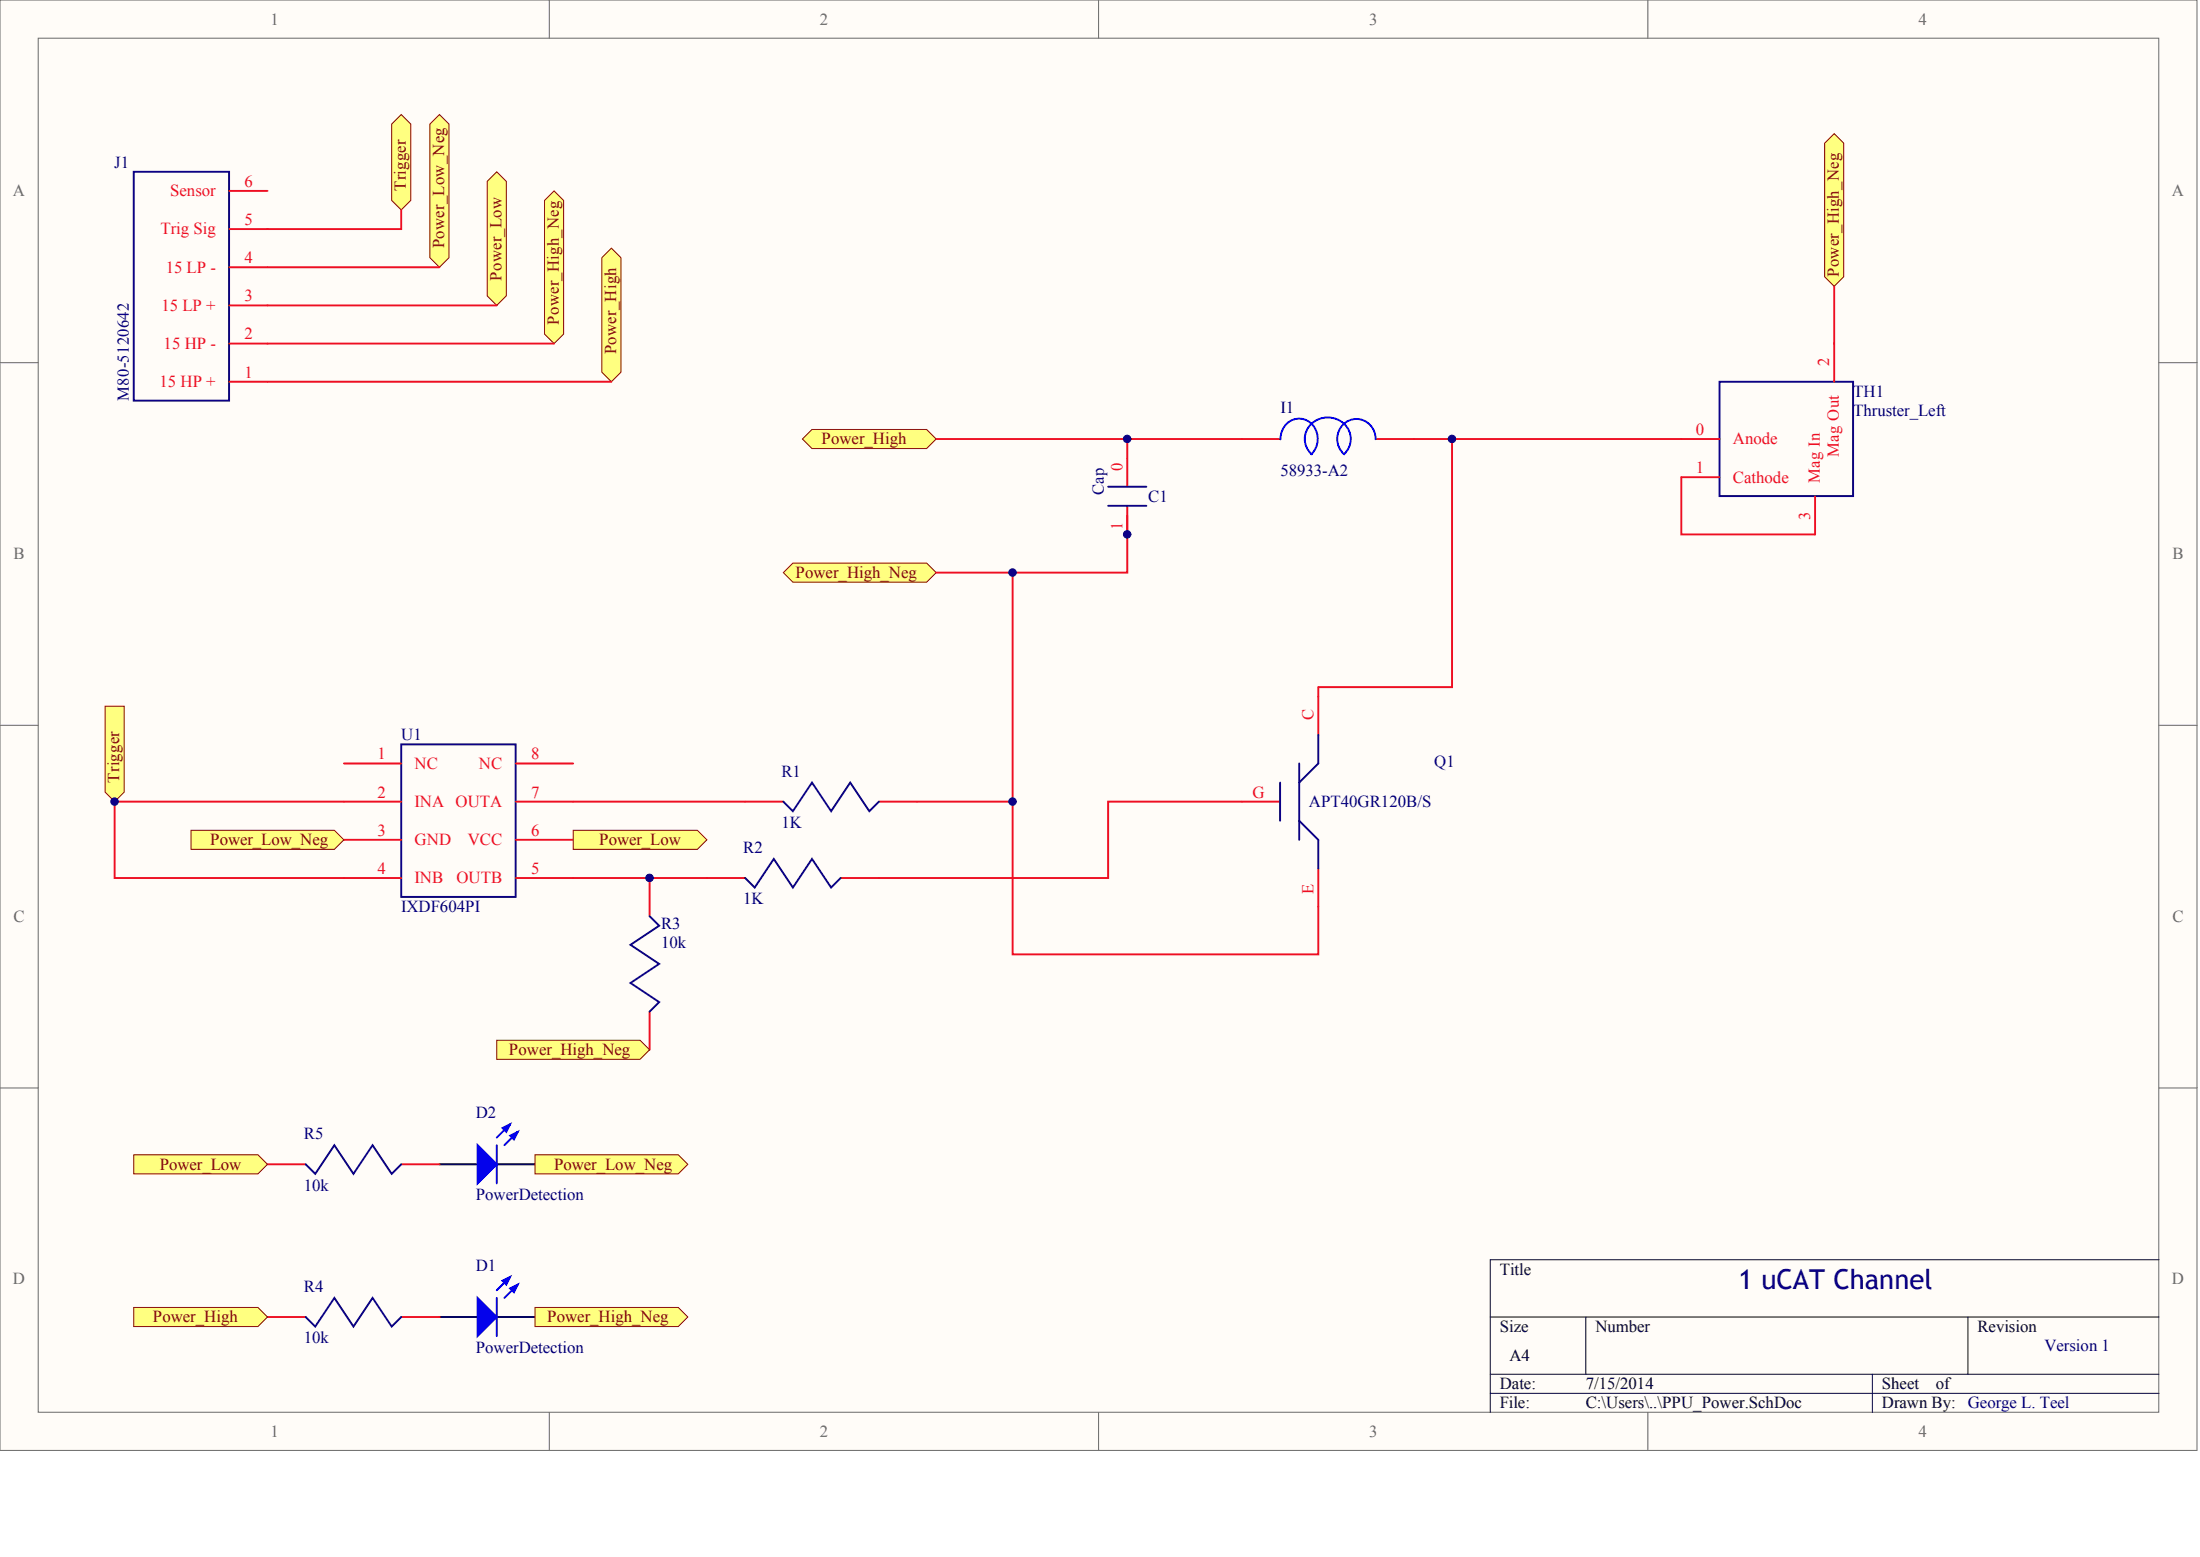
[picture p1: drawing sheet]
<svg xmlns="http://www.w3.org/2000/svg" width="840mm" height="594mm" viewBox="0 0 840 594" stroke-linecap="round" stroke-linejoin="round" font-family="sans-serif">
<g fill="#fffcf8" stroke="#696969" stroke-width=".38">
<path d="M0 0h838.5v553.4h-838.5z"/>
<path d="M14.6 14.6h809.3v524.2h-809.3z"/>
</g>
<path d="M209.6 0v14.6M419.3 0v14.6M628.9 0v14.6M0 138.4h14.6M824 138.4h14.5M0 276.7h14.6M824 276.7h14.5M0 415.1h14.6M824 415.1h14.5M209.6 538.9v14.6M419.3 538.9v14.6M628.9 538.9v14.6" fill="none" stroke="#696969" stroke-width=".38"/>
<path d="M824 480.7h-255.3v58.2M568.7 502.5h255.3M605.2 502.5v21.9M751 502.5v21.9M568.7 524.4h255.3M568.7 531.6h255.3M714.6 524.4v14.5" fill="none" stroke="#000" stroke-width=".38"/>
<g fill="none" stroke="#0c0087" stroke-width=".73">
<path d="M51 65.6h36.4v87.3h-36.4zM656.2 145.7h51v43.6h-51zM422.9 185.7h14.6M422.9 193h14.6M153.1 284h43.7v58.2h-43.7zM488.5 298.6v14.6M495.8 291.3v29.1M503.1 280.4v10.9l-7.3 7.3M299 305.9l3.6 3.6 7.3-10.9 7.3 10.9 7.3-10.9 7.3 10.9 3.6-3.6M495.8 313.2l7.3 7.2v11M284.4 335l3.6 3.7 7.3-11 7.3 11 7.3-11 7.3 11 3.6-3.7M247.9 349.6l3.7 3.6-11 7.3 11 7.3-11 7.3 11 7.2-3.7 3.7"/>
<path d="M116.7 502.5l3.6 3.6 7.3-10.9 7.3 10.9 7.3-10.9 7.3 10.9 3.6-3.6"/>
</g>
<g fill="none" stroke="#ee0e22" stroke-width=".73">
<path d="M87.5 72.8h14.6M87.5 87.4h14.6M87.5 116.5h14.6M87.5 102h14.6M87.5 131.1h14.6M700 131.1v14.6M87.5 145.7h14.6M430.2 174.8v10.9M641.7 167.5h14.5M430.2 193v10.9M641.7 182.1h14.5M692.7 189.4v14.5"/>
<path d="M503.1 265.8v14.6M131.2 291.3h21.9M196.9 291.3h21.8M131.2 305.9h21.9M196.9 305.9h21.8M284.4 305.9h14.6M335.4 305.9h14.6M474 305.9h14.5M131.2 320.4h21.9M131.2 335h21.9M196.9 320.4h21.8M196.9 335h21.8"/>
<path d="M247.9 335v14.6M269.8 335h14.6M320.8 335h14.6M503.1 331.4v14.5M247.9 386v14.6M102.1 502.5h14.6M153.1 502.5h14.6"/>
</g>
<path d="M167.7 502.5h14.6M189.6 502.5h14.6" fill="none" stroke="#000" stroke-width=".73"/>
<g fill="#00f" stroke="#00f" stroke-width=".73">
<path d="M182.3 495.2l7.3 7.3-7.3 7.3z"/>
<path d="M194.7 491.6l2.9-1.5-1.5 2.9z"/>
<path d="M191.8 488.7l2.9-1.5-1.5 2.9z"/>
</g>
<path d="M189.6 495.2v14.6M194.7 487.2l-5.1 5.1M197.6 490.1l-5.1 5.1" fill="none" stroke="#00f" stroke-width=".73"/>
<g fill="#ffff80" stroke="#800000" stroke-width=".38">
<path d="M185.9 69.2l3.7-3.6 3.6 3.6v43.7l-3.6 3.6-3.7-3.6z" fill-rule="evenodd"/>
<path d="M229.7 98.3l3.6-3.6 3.7 3.6v43.7l-3.7 3.7-3.6-3.7z" fill-rule="evenodd"/>
<path d="M207.8 76.5l3.7-3.7 3.6 3.7v51l-3.6 3.6-3.7-3.6z" fill-rule="evenodd"/>
<path d="M149.5 47.3l3.6-3.6 3.7 3.6v29.2l-3.7 3.6-3.6-3.6z" fill-rule="evenodd"/>
<path d="M72.9 316.8h54.7l3.6 3.6-3.6 3.7h-54.7z" fill-rule="evenodd"/>
<path d="M40.1 269.5h7.3v32.7l-3.7 3.7-3.6-3.7z" fill-rule="evenodd"/>
</g>
<path d="M153.1 80.1v7.3h-51M131.2 305.9h-87.5v29.1h87.5" fill="none" stroke="#ee0e22" stroke-width=".73"/>
<path d="M164.1 47.3l3.6-3.6 3.7 3.6v51l-3.7 3.7-3.6-3.7z" fill-rule="evenodd" fill="#ffff80" stroke="#800000" stroke-width=".38"/>
<path d="M102.1 102h65.6M102.1 116.5h87.5M102.1 131.1h109.4M102.1 145.7h131.2M218.7 305.9h65.7M218.7 335h51.1" fill="none" stroke="#ee0e22" stroke-width=".73"/>
<g fill="#ffff80" stroke="#800000" stroke-width=".38">
<path d="M218.7 316.8h47.4l3.7 3.6-3.7 3.7h-47.4z" fill-rule="evenodd"/>
<path d="M189.6 396.9h54.7l3.6 3.7-3.6 3.6h-54.7z" fill-rule="evenodd"/>
<path d="M204.2 498.9h54.7l3.6 3.6-3.6 3.6h-54.7z" fill-rule="evenodd"/>
<path d="M51 498.9h47.4l3.7 3.6-3.7 3.6h-47.4z" fill-rule="evenodd"/>
</g>
<path d="M474 167.5h14.5M525 167.5h14.6M102.1 444.2h14.6M153.1 444.2h14.6" fill="none" stroke="#ee0e22" stroke-width=".73"/>
<path d="M488.7 167.7a7.1 7.1 0 0 1 7-8 7.1 7.1 0 0 1 7.2 7.8l-.1 1.1a8 8 0 0 1-2.4 4.7M512.9 173.3a8.1 8.1 0 0 0 1.9-9.2 8.1 8.1 0 0 0-8-4.8 8.1 8.1 0 0 0-8.1 4.8 8.1 8.1 0 0 0 1.9 9.3M525 167.6a7.4 7.4 0 0 0-9-7.5 7.4 7.4 0 0 0-5 10.6l2 2.6M189.6 437v14.5M194.7 429l-5.1 5.1M197.6 431.9l-5.1 5.1" fill="none" stroke="#00f" stroke-width=".73"/>
<path d="M167.7 444.2h14.6M189.6 444.2h14.6" fill="none" stroke="#000" stroke-width=".73"/>
<g fill="#00f" stroke="#00f" stroke-width=".73">
<path d="M182.3 437l7.3 7.2-7.3 7.3z"/>
<path d="M194.7 433.3l2.9-1.4-1.5 2.9z"/>
<path d="M191.8 430.4l2.9-1.4-1.5 2.9z"/>
</g>
<path d="M116.7 444.2l3.6 3.7 7.3-10.9 7.3 10.9 7.3-10.9 7.3 10.9 3.6-3.7" fill="none" stroke="#0c0087" stroke-width=".73"/>
<g fill="#ffff80" stroke="#800000" stroke-width=".38">
<path d="M51 440.6h47.4l3.7 3.6-3.7 3.7h-47.4z" fill-rule="evenodd"/>
<path d="M204.2 440.6h54.7l3.6 3.6-3.6 3.7h-54.7z" fill-rule="evenodd"/>
</g>
<path d="M350 305.9h36.5v58.2h116.6v-18.2M474 305.9h-51.1v29.1h-87.5" fill="none" stroke="#ee0e22" stroke-width=".73"/>
<path d="M306.2 167.5l3.7-3.6h43.7l3.7 3.6-3.7 3.7h-43.7z" fill-rule="evenodd" fill="#ffff80" stroke="#800000" stroke-width=".38"/>
<path d="M357.3 167.5h72.9v7.3M430.2 167.5h43.8M539.6 167.5h14.6v94.7h-51.1M554.2 167.5h87.5M430.2 196.6v21.9h-43.7v87.4" fill="none" stroke="#ee0e22" stroke-width=".73"/>
<path d="M299 218.5l3.6-3.7h51l3.7 3.7-3.7 3.6h-51z" fill-rule="evenodd" fill="#ffff80" stroke="#800000" stroke-width=".38"/>
<path d="M641.7 182.1v21.8h51M357.3 218.5h29.2" fill="none" stroke="#ee0e22" stroke-width=".73"/>
<path d="M696.3 54.6l3.7-3.6 3.6 3.6v51l-3.6 3.6-3.7-3.6z" fill-rule="evenodd" fill="#ffff80" stroke="#800000" stroke-width=".38"/>
<path d="M700 109.2v21.9M503.1 262.2v3.6" fill="none" stroke="#ee0e22" stroke-width=".73"/>
<g fill="#000080" stroke="#000080" stroke-width=".38">
<circle cx="43.7" cy="305.8" r="1.42"/>
<circle cx="247.9" cy="335" r="1.42"/>
<circle cx="386.4" cy="305.8" r="1.42"/>
<circle cx="386.4" cy="218.5" r="1.42"/>
<circle cx="430.2" cy="203.9" r="1.42"/>
<circle cx="430.2" cy="167.5" r="1.42"/>
<circle cx="554.1" cy="167.5" r="1.42"/>
</g>
<text font-size="10.5" fill="#000080" x="663.5" y="492">1 uCAT Channel</text>
<g font-size="6.4" fill="#696969">
<text x="103.2" y="9.4">1</text>
<text x="312.9" y="9.4">2</text>
<text x="522.5" y="9.4">3</text>
<text x="732.2" y="9.4">4</text>
<text x="5" y="74.9">A</text>
<text x="828.9" y="74.9">A</text>
<text x="5.2" y="213.3">B</text>
<text x="829.1" y="213.3">B</text>
<text x="5.2" y="351.6">C</text>
<text x="829.1" y="351.6">C</text>
<text x="5" y="490">D</text>
<text x="828.9" y="490">D</text>
<text x="103.2" y="548.3">1</text>
<text x="312.9" y="548.3">2</text>
<text x="522.5" y="548.3">3</text>
<text x="732.2" y="548.3">4</text>
</g>
<g font-size="6.4" fill="#000080">
<text x="43.5" y="64">J1</text>
<text x="707.3" y="151.4">TH1</text>
<text x="488.7" y="157.7">I1</text>
<text x="707.3" y="158.7">Thruster_Left</text>
<text x="488.7" y="181.4">58933-A2</text>
<text x="438.2" y="191.4">C1</text>
<text x="153.1" y="282.5">U1</text>
<text x="547.4" y="292.7">Q1</text>
<text x="298.2" y="296.3">R1</text>
<text x="499.5" y="307.9">APT40GR120B/S</text>
<text x="298.2" y="316">1K</text>
<text x="283.6" y="325.4">R2</text>
<text x="283.6" y="345.1">1K</text>
<text x="153.1" y="348">IXDF604PI</text>
<text x="252.3" y="354.6">R3</text>
<text x="252.3" y="361.8">10k</text>
<text x="181.6" y="426.7">D2</text>
<text x="115.9" y="434.7">R5</text>
<text x="115.9" y="454.3">10k</text>
<text x="181.6" y="458">PowerDetection</text>
<text x="181.6" y="484.9">D1</text>
<text x="115.9" y="492.9">R4</text>
<text x="115.9" y="512.6">10k</text>
<text x="780.2" y="515.5">Version 1</text>
<text x="181.6" y="516.2">PowerDetection</text>
<text x="751" y="537.3">George L. Teel</text>
</g>
<g font-size="6.4" fill="#ee0e22">
<text x="93.3" y="71.3">6</text>
<text x="65" y="74.9">Sensor</text>
<text x="61.2" y="89.5">Trig Sig</text>
<text x="93.3" y="85.8">5</text>
<text x="93.3" y="100.4">4</text>
<text x="63.3" y="104">15 LP -</text>
<text x="61.7" y="118.6">15 LP +</text>
<text x="93.3" y="115">3</text>
<text x="93.3" y="129.5">2</text>
<text x="62.4" y="133.2">15 HP -</text>
<text x="60.8" y="147.7">15 HP +</text>
<text x="93.3" y="144.1">1</text>
<text x="647.2" y="165.9">0</text>
<text x="661.3" y="169.6">Anode</text>
<text x="647.2" y="180.5">1</text>
<text x="661.3" y="184.1">Cathode</text>
<text x="144.1" y="289.7">1</text>
<text x="158.2" y="293.4">NC</text>
<text x="182.8" y="293.4">NC</text>
<text x="202.7" y="289.7">8</text>
<text x="144.1" y="304.3">2</text>
<text x="202.7" y="304.3">7</text>
<text x="478" y="304.3">G</text>
<text x="158.2" y="307.9">INA OUTA</text>
<text x="144.1" y="318.9">3</text>
<text x="158.2" y="322.5">GND</text>
<text x="178.5" y="322.5">VCC</text>
<text x="202.7" y="318.9">6</text>
<text x="144.1" y="333.4">4</text>
<text x="202.7" y="333.4">5</text>
<text x="158.2" y="337.1">INB</text>
<text x="174.2" y="337.1">OUTB</text>
</g>
<g font-size="6.4" fill="#800000">
<text x="313.5" y="169.6">Power_High</text>
<text x="303.6" y="220.6">Power_High_Neg</text>
<text x="80.2" y="322.5">Power_Low_Neg</text>
<text x="228.7" y="322.5">Power_Low</text>
<text x="194.2" y="402.6">Power_High_Neg</text>
<text x="61" y="446.3">Power_Low</text>
<text x="211.5" y="446.3">Power_Low_Neg</text>
<text x="58.3" y="504.6">Power_High</text>
<text x="208.8" y="504.6">Power_High_Neg</text>
</g>
<g font-size="6.4">
<text x="572.4" y="486.4">Title</text>
<text x="572.4" y="508.2">Size</text>
<text x="608.9" y="508.2">Number</text>
<text x="754.7" y="508.2">Revision</text>
<text x="576" y="519.1">A4</text>
<text x="572.4" y="530.1">Date:</text>
<text x="605.2" y="530.1">7/15/2014</text>
<text x="718.2" y="530.1">Sheet</text>
<text x="738.8" y="530.1">of</text>
<text x="572.4" y="537.3">File:</text>
<text x="605.2" y="537.3">C:\Users\..\PPU_Power.SchDoc</text>
<text x="718.2" y="537.3">Drawn By:</text>
</g>
<g font-size="6.3" fill="#800000">
<text x="154.9" y="72.8" transform="rotate(-90 154.9 72.8)">Trigger</text>
<text x="169.5" y="94.7" transform="rotate(-90 169.5 94.7)">Power_Low_Neg</text>
<text x="191.4" y="107.1" transform="rotate(-90 191.4 107.1)">Power_Low</text>
<text x="701.8" y="105.6" transform="rotate(-90 701.8 105.6)">Power_High_Neg</text>
<text x="213.2" y="123.8" transform="rotate(-90 213.2 123.8)">Power_High_Neg</text>
<text x="235.1" y="135.1" transform="rotate(-90 235.1 135.1)">Power_High</text>
<text x="45.5" y="298.6" transform="rotate(-90 45.5 298.6)">Trigger</text>
</g>
<g font-size="6.3" fill="#ee0e22">
<text x="698.1" y="139.8" transform="rotate(-90 698.1 139.8)">2</text>
<text x="428.3" y="179.9" transform="rotate(-90 428.3 179.9)">0</text>
<text x="701.8" y="174.3" transform="rotate(-90 701.8 174.3)">Mag Out</text>
<text x="694.5" y="184.3" transform="rotate(-90 694.5 184.3)">Mag In</text>
<text x="428.3" y="202.1" transform="rotate(-90 428.3 202.1)">1</text>
<text x="690.8" y="198.5" transform="rotate(-90 690.8 198.5)">3</text>
<text x="501.3" y="274.6" transform="rotate(-90 501.3 274.6)">C</text>
<text x="501.3" y="341.2" transform="rotate(-90 501.3 341.2)">E</text>
</g>
<g font-size="6.3" fill="#000080">
<text x="49.2" y="152.9" transform="rotate(-90 49.2 152.9)">M80-5120642</text>
<text x="421.3" y="189" transform="rotate(-90 421.3 189)">Cap</text>
</g>
</svg>
